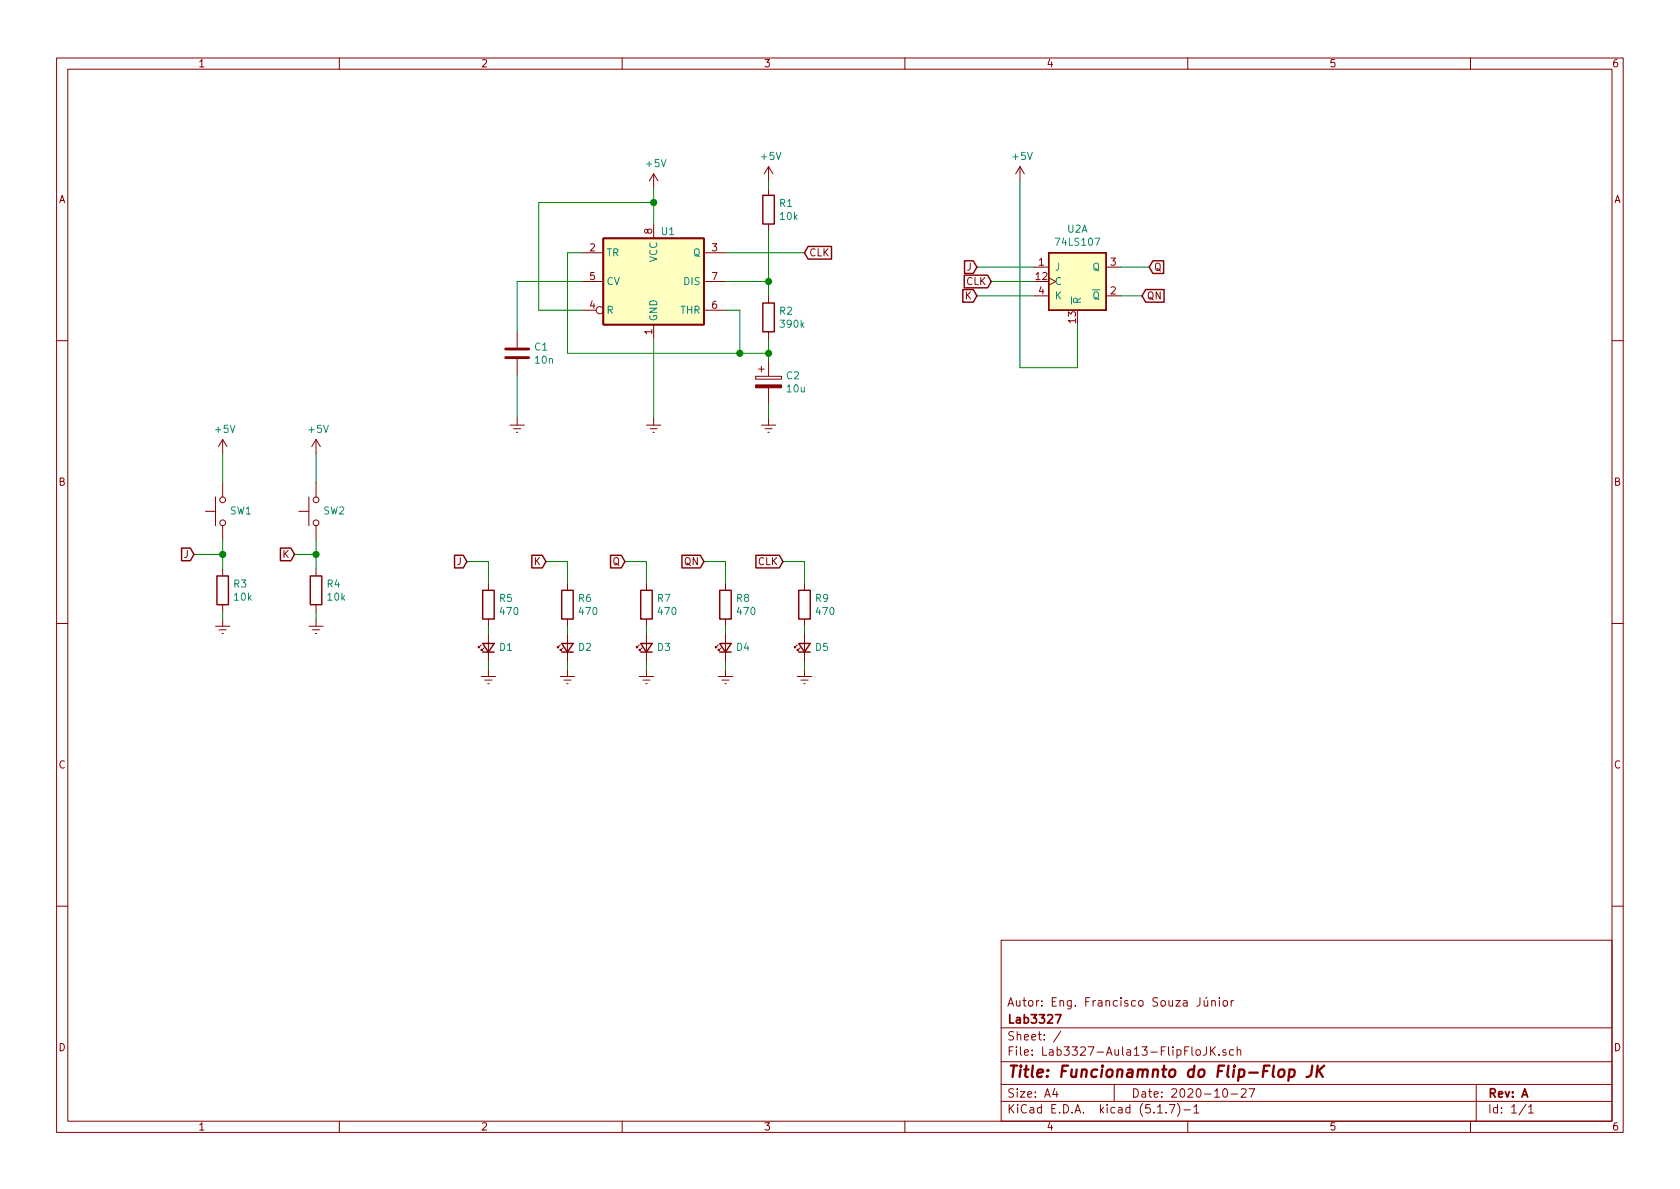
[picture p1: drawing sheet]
<svg xmlns="http://www.w3.org/2000/svg" width="297mm" height="210mm" viewBox="0 0 297 210" stroke-linecap="round" stroke-linejoin="round" font-family="sans-serif">
<g fill="none" stroke="#840000" stroke-width=".18">
<path d="M10 10.3h277v189.9h-277zM12 12.2h273v186.1h-273zM60 10.3v1.9M110 10.3v1.9M160 10.3v1.9M210 10.3v1.9M260 10.3v1.9M115.6 30.7v2.6M115.6 39.6v2.6M115.6 30.7l-.8 1.3M115.6 30.7l.7 1.3M135.9 29.5v2.5"/>
<path d="M135.9 33.3v1.2M135.9 39.6v1.3M135.9 29.5l-.8 1.2M135.9 29.5l.8 1.2M180.3 29.5l-.7 1.2M180.3 29.5v2.5M180.3 29.5l.8 1.2M91.4 58.7v2.8M102.9 44.7h3.8M102.9 54.9h2.5M102.9 49.8h3.8M115.6 57.4v2.5"/>
<path d="M124.5 44.7h3.8M124.5 54.9h3.8M124.5 49.8h3.8M135.9 52.3v1.3M135.9 58.7v1.2M182.9 47.2h2.5M182.9 52.3h2.5M185.4 49.1l1.3 .7-1.3 .6M195.6 47.2h2.5M195.6 52.3h2.5M10 60.2h2M39.4 77.7l-.8 1.3"/>
<path d="M39.4 77.7v2.6M39.4 77.7l.7 1.3M55.9 77.7v2.6M55.9 77.7l-.8 1.3M55.9 77.7l.7 1.3M90.2 75.2h2.5M90.8 75.8h1.3M91.3 76.4h.3M91.4 63.5v2.8M91.4 73.9v1.3M114.3 75.2h2.5M114.9 75.8h1.3"/>
<path d="M115.4 76.4h.3M115.6 73.9v1.3M133.6 66.5h4.6v.6h-4.6zM134.1 65.3h1M134.6 75.2h2.6M134.6 64.8v1M135.3 75.8h1.2M135.8 76.4h.2M135.9 63.7v2.8M135.9 68.6v2.8M135.9 73.9v1.3M285 60.2h2"/>
<path d="M36.3 90.4h1.8M38.1 87.9v5.1M39.4 85.3v2.6M39.4 93v2.5M52.8 90.4h1.8M54.6 87.9v5.1M55.9 85.3v2.6M55.9 93v2.5M10 110.3h2M38.1 110.7h2.5M38.7 111.4h1.3M39.2 112h.3"/>
<path d="M39.4 100.6v1.2M39.4 106.9v1.3M39.4 109.5v1.2M54.6 110.7h2.5M55.2 111.4h1.3M55.8 112h.2M55.9 100.6v1.2M55.9 106.9v1.3M55.9 109.5v1.2M85.1 114l-.5 .5v-.2v.2h.2M85.1 119.6h2.5M85.6 114.5l-.5 .6v-.3v.3h.2"/>
<path d="M86.4 103.1v1.3M86.4 109.5v1.2M86.4 112v5.1M86.4 118.4v1.2M99.1 114l-.5 .5v-.2v.2h.2M99.1 119.6h2.5M99.6 114.5l-.5 .6v-.3v.3h.2M100.3 103.1v1.3M100.3 109.5v1.2M100.3 112v5.1M100.3 118.4v1.2M113 114l-.5 .5v-.2v.2h.3"/>
<path d="M113 119.6h2.6M113.5 114.5l-.5 .6v-.3v.3h.3M114.3 103.1v1.3M114.3 109.5v1.2M114.3 112v5.1M114.3 118.4v1.2M127 114l-.5 .5v-.2v.2h.2M127 119.6h2.5M127.5 114.5l-.5 .6v-.3v.3h.3M128.3 103.1v1.3M128.3 109.5v1.2M128.3 112v5.1"/>
<path d="M128.3 118.4v1.2M141 114l-.5 .5v-.2v.2h.2M141 119.6h2.5M141.5 114.5l-.5 .6v-.3v.3h.2M142.2 103.1v1.3M142.2 109.5v1.2M142.2 112v5.1M142.2 118.4v1.2M285 110.3h2M85.7 120.3h1.3M86.2 120.9h.3M99.7 120.3h1.3"/>
<path d="M100.2 120.9h.3M113.7 120.3h1.2M114.2 120.9h.2M127.6 120.3h1.3M128.1 120.9h.3M141.6 120.3h1.3M142.1 120.9h.3M10 160.2h2M177 166.3h108v32h-108zM212.2 176.4v1.1a.47 .47 0 0 1-.6 .4M212.9 176.9l.1 .9 .3 .1 .2-.1M213.4 176.3l-.2 .3"/>
<path d="M213.5 176.9v1M214.2 177.1l.3-.2 .3 .1 .1 .9M214.2 176.9v1M215.6 176.4v.2M215.6 176.9v1M216.3 177.1l.2-.2 .5 .2v.7l-.3 .1-.4-.1zM217.7 176.9v1M218.1 176.9l-.3 .1-.1 .2M285 160.2h2M60 198.3v1.9M110 198.3v1.9M160 198.3v1.9"/>
<path d="M177 194.8h108M177 191.8h108M177 187.8h108M177 181.8h108M186.5 192.5l-.4 1h1M186.8 193v1M187.6 182.3l-1.3 2M197 191.8v3M204.7 196.8h.8M206.2 196.7v.1M206.8 195.3h.9l-.6 1.5M208.2 195.1a1.71 1.71 0 0 1 0 2.3"/>
<path d="M209.3 196.3h1.2M210 198.3v1.9M211.1 195.8l.4-.5v1.5M211.1 196.8h.9M211.5 185.7l.3-.1 .4 .1v.6l-.1 .2-.3 .1-.3-.1zM213.3 185.1v1.1a.47 .47 0 0 1-.5 .4M214 185.1v1.5M214.2 185.7l.7 .9M214.9 185.1l-.9 .9M215.5 186.5v.1M216.3 192.7l.4-.2a.94 .94 0 0 1 0 1.5 .79 .79 0 0 1-.4-1.3zM216.7 185.7l-.3-.1-.2 .2 .1 .2 .4 .2v.3h-.5"/>
<path d="M217.7 193.5h1.1M218.1 185.7l-.4-.1-.3 .3v.6l.3 .1 .4-.1M218.7 185.7l.2-.1 .4 .1 .1 .9M218.7 185.1v1.5M219.5 192.7l.2-.2h.3l.3 .2v.3v.2l-.9 .8h.9M220.8 192.5h1l-.6 1.5M260 198.3v1.9M261 191.8v6.5M269.8 195.2l-1.2 2M270.3 195.8l.4-.5v1.5M270.3 196.8h.8"/>
<circle cx="106" cy="54.9" r=".63"/>
<circle cx="39.4" cy="88.4" r=".51"/>
<circle cx="39.4" cy="92.5" r=".51"/>
<circle cx="55.9" cy="92.5" r=".51"/>
<circle cx="55.9" cy="88.4" r=".51"/>
</g>
<path d="M228 189.2h.8l.1 .3v.6a.66 .66 0 0 1-1 .2M228 189.1l-.2 2M232 188.4l-.1 1.5a.78 .78 0 0 1-.9 .5M233 188.4l-.3 2M233.2 189.3l.7 1.1M234.1 188.4l-1.3 1.2" fill="none" stroke="#840000" stroke-width=".41"/>
<path d="M186.6 179.4h1l-.6 1.5" fill="none" stroke="#840000" stroke-width=".3"/>
<g fill="none" stroke="#840000" stroke-width=".25">
<path d="M134.9 34.5h2v5.1h-2zM106.7 42.2h17.8v15.2h-17.8zM134.9 53.6h2v5.1h-2zM142.9 43.6h4.1v2.2h-4.1l-.7-1.1zM170.2 51.2h1.9l.6 1.1-.6 1.1h-1.9zM170.5 48.7h4.1l.7 1.1-.7 1.1h-4.1zM170.5 46.1h1.6l.6 1.1-.6 1.2h-1.6zM185.4 44.7h10.2v10.2h-10.2zM202.6 51.2h3.2v2.2h-3.2l-.7-1.1zM203.8 46.1h1.9v2.3h-1.9l-.6-1.2zM32.1 96.9h1.6l.6 1.1-.6 1.2h-1.6zM49.6 96.9h1.8l.7 1.1-.7 1.2h-1.8z"/>
<path d="M80.4 98.2h1.5l.6 1.1-.6 1.1h-1.5zM94 98.2h1.9l.6 1.1-.6 1.1h-1.9zM107.9 98.2h2l.6 1.1-.6 1.1h-2zM120.6 98.2h3.2l.7 1.1-.7 1.1h-3.2zM133.7 98.2h4.1l.6 1.1-.6 1.1h-4.1zM38.4 101.8h2v5.1h-2zM54.9 101.8h2v5.1h-2zM85.3 104.4h2.1v5.1h-2.1zM85.3 113.8h2.1l-1 1.5zM85.3 115.3h2.1M99.3 104.4h2v5.1h-2zM99.3 113.8h2l-1 1.5z"/>
<path d="M99.3 115.3h2M113.3 104.4h2v5.1h-2zM113.3 113.8h2l-1 1.5zM113.3 115.3h2M127.3 104.4h2v5.1h-2zM127.3 113.8h2l-1 1.5zM127.3 115.3h2M141.2 104.4h2.1v5.1h-2.1zM141.2 113.8h2.1l-1.1 1.5zM141.2 115.3h2.1"/>
</g>
<g fill="#ffffc2" stroke="#ffffc2" stroke-width=".18">
<path d="M185.4 44.7h10.2v10.2h-10.2z"/>
<path d="M106.7 42.2h17.8v15.2h-17.8z"/>
</g>
<path d="M133.6 68.1h4.6v.5h-4.6z" fill="#840000" stroke="#840000" stroke-width=".18"/>
<path d="M89.4 63.2h4.1M89.4 61.7h4.1" fill="none" stroke="#840000" stroke-width=".51"/>
<g fill="none" stroke="#008400" stroke-width=".18">
<path d="M115.6 35.8h-20.4v19.1h7.7M115.6 33.3v6.3M135.9 32v1.3M180.3 32v33h10.2v-7.6M102.9 44.7h-2.6v17.8h35.6M102.9 49.8h-11.5v8.9M115.6 59.9v14M128.3 54.9h2.5v7.6M128.3 49.8h7.6M128.3 44.7h13.9M135.9 40.9v11.4M135.9 59.9v3.8"/>
<path d="M172.7 47.2h10.2M172.7 52.3h10.2M175.3 49.8h7.6M198.1 47.2h5.1M198.1 52.3h3.8M91.4 66.3v7.6M135.9 71.4v2.5M34.3 98h5.1M39.4 80.3v5M39.4 95.5v5.1M52.1 98h3.8M55.9 80.3v5"/>
<path d="M55.9 95.5v5.1M82.5 99.3h3.9v3.8M96.5 99.3h3.8v3.8M110.5 99.3h3.8v3.8M124.5 99.3h3.8v3.8M138.4 99.3h3.8v3.8M39.4 108.2v1.3M55.9 108.2v1.3M86.4 110.7v1.3M86.4 117.1v1.3M100.3 110.7v1.3M100.3 117.1v1.3"/>
<path d="M114.3 110.7v1.3M114.3 117.1v1.3M128.3 110.7v1.3M128.3 117.1v1.3M142.2 110.7v1.3M142.2 117.1v1.3"/>
</g>
<g fill="#008400" stroke="#008400" stroke-width=".25">
<circle cx="130.8" cy="62.5" r=".51"/>
<circle cx="115.6" cy="35.8" r=".51"/>
<circle cx="135.9" cy="49.8" r=".51"/>
<circle cx="39.4" cy="98" r=".51"/>
<circle cx="55.9" cy="98" r=".51"/>
<circle cx="135.9" cy="62.5" r=".51"/>
</g>
<text font-size="2.8" fill="#840000" x="178" y="190.5">Title: Funcionamnto do Flip-Flop JK</text>
<g font-size="2.1" fill="#840000">
<text x="178" y="178">Autor: Eng. Francisco Souza Júnior</text>
<text x="178" y="184">Sheet: /</text>
<text x="178" y="181">Lab3327</text>
<text x="178" y="186.7">File: Lab3327-Aula13-FlipFloJK.sch</text>
<text x="178" y="196.9">KiCad E.D.A. kicad (5.1.7)-1</text>
<text x="178" y="194.1">Size: A4</text>
<text x="200" y="194.1">Date: 2020-10-27</text>
<text x="263" y="194.1">Rev: A</text>
<text x="263" y="196.9">Id: 1/1</text>
</g>
<g font-size="1.8" fill="#840000">
<text x="35" y="11.9">1</text>
<text x="85" y="11.9">2</text>
<text x="135" y="11.9">3</text>
<text x="185" y="11.9">4</text>
<text x="235" y="11.9">5</text>
<text x="285" y="11.9">6</text>
<text x="10.4" y="35.9">A</text>
<text x="285.4" y="35.9">A</text>
<text x="115.3" y="41.4" transform="rotate(-90 115.3 41.4)">8</text>
<text x="104.3" y="44.4">2</text>
<text x="125.9" y="44.4">3</text>
<text x="143" y="45.3">CLK</text>
<text x="170.9" y="47.9">J</text>
<text x="183.7" y="47">1</text>
<text x="196.4" y="47">3</text>
<text x="204" y="47.9">Q</text>
<text x="104.3" y="49.5">5</text>
<text x="125.9" y="49.5">7</text>
<text x="170.7" y="53">K</text>
<text x="170.8" y="50.4">CLK</text>
<text x="183.2" y="49.5">12</text>
<text x="183.7" y="52.1">4</text>
<text x="196.4" y="52.1">2</text>
<text x="202.7" y="53">QN</text>
<text x="104.3" y="54.6">4</text>
<text x="115.3" y="59.2" transform="rotate(-90 115.3 59.2)">1</text>
<text x="125.9" y="54.6">6</text>
<text x="190.2" y="57.1" transform="rotate(-90 190.2 57.1)">13</text>
<text x="10.4" y="85.9">B</text>
<text x="285.4" y="85.9">B</text>
<text x="32.5" y="98.7">J</text>
<text x="50" y="98.7">K</text>
<text x="80.8" y="99.9">J</text>
<text x="94.5" y="99.9">K</text>
<text x="108.3" y="99.9">Q</text>
<text x="121" y="99.9">QN</text>
<text x="134" y="99.9">CLK</text>
<text x="10.4" y="135.9">C</text>
<text x="285.4" y="135.9">C</text>
<text x="10.4" y="185.9">D</text>
<text x="285.4" y="185.9">D</text>
<text x="35" y="199.9">1</text>
<text x="85" y="199.9">2</text>
<text x="135" y="199.9">3</text>
<text x="185" y="199.9">4</text>
<text x="235" y="199.9">5</text>
<text x="285" y="199.9">6</text>
</g>
<g font-size="1.8" fill="#008484">
<text x="114.4" y="29.6">+5V</text>
<text x="134.7" y="28.3">+5V</text>
<text x="179.1" y="28.3">+5V</text>
<text x="117" y="41.6">U1</text>
<text x="137.9" y="36.6">R1</text>
<text x="138" y="38.9">10k</text>
<text x="188.7" y="41.1">U2A</text>
<text x="107.2" y="45.3">TR</text>
<text x="116.2" y="46.4" transform="rotate(-90 116.2 46.4)">VCC</text>
<text x="122.6" y="45.3">Q</text>
<text x="186.4" y="47.9">J</text>
<text x="186.9" y="43.5">74LS107</text>
<text x="193.2" y="47.9">Q</text>
<text x="107.2" y="50.4">CV</text>
<text x="121" y="50.4">DIS</text>
<text x="186.4" y="50.4">C</text>
<text x="186.4" y="53">K</text>
<text x="191.1" y="53.8" transform="rotate(-90 191.1 53.8)">R</text>
<text x="193.2" y="53">Q</text>
<text x="107.2" y="55.5">R</text>
<text x="116.2" y="56.9" transform="rotate(-90 116.2 56.9)">GND</text>
<text x="120.3" y="55.5">THR</text>
<text x="137.9" y="55.6">R2</text>
<text x="138.1" y="58">390k</text>
<text x="94.6" y="62">C1</text>
<text x="94.7" y="64.3">10n</text>
<text x="139.1" y="67.1">C2</text>
<text x="139.2" y="69.4">10u</text>
<text x="38.2" y="76.5">+5V</text>
<text x="54.7" y="76.5">+5V</text>
<text x="40.7" y="91">SW1</text>
<text x="57.2" y="91">SW2</text>
<text x="41.4" y="103.9">R3</text>
<text x="41.5" y="106.2">10k</text>
<text x="57.9" y="103.9">R4</text>
<text x="58" y="106.2">10k</text>
<text x="88.3" y="106.4">R5</text>
<text x="102.3" y="106.4">R6</text>
<text x="116.3" y="106.4">R7</text>
<text x="130.3" y="106.4">R8</text>
<text x="144.2" y="106.4">R9</text>
<text x="88.5" y="108.8">470</text>
<text x="102.5" y="108.8">470</text>
<text x="116.5" y="108.8">470</text>
<text x="130.5" y="108.8">470</text>
<text x="144.4" y="108.8">470</text>
<text x="88.3" y="115.1">D1</text>
<text x="102.3" y="115.1">D2</text>
<text x="116.3" y="115.1">D3</text>
<text x="130.3" y="115.1">D4</text>
<text x="144.2" y="115.1">D5</text>
</g>
</svg>
